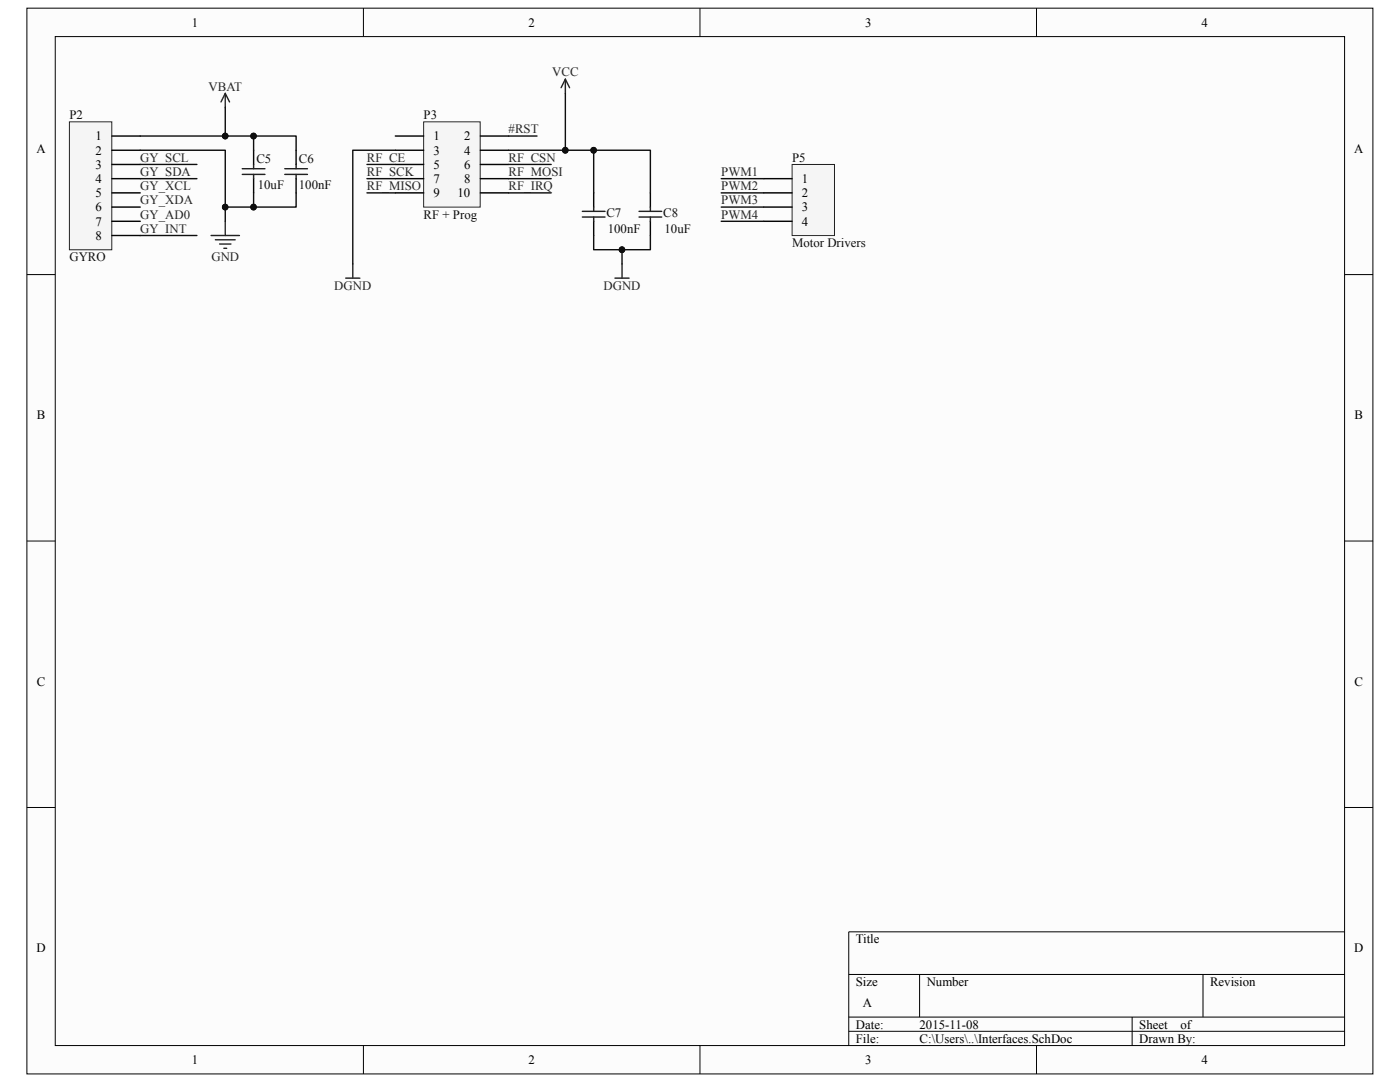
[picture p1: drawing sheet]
<svg xmlns="http://www.w3.org/2000/svg" width="279mm" height="216mm" viewBox="0 0 279 216" stroke-linecap="round" stroke-linejoin="round" font-family="sans-serif">
<path d="M5.4 1.6h268.6v212.7h-268.6z" fill="#fcfcfc"/>
<path d="M5.4 1.6h268.6v212.7h-268.6z" fill="none" stroke="#000" stroke-width=".2"/>
<path d="M11 7.3h257.3v201.3h-257.3z" fill="#fcfcfc"/>
<g fill="none" stroke="#000" stroke-width=".2">
<path d="M11 7.3h257.3v201.3h-257.3zM72.5 1.6v5.7M139.7 1.6v5.7M206.9 1.6v5.7M5.4 54.8h5.6M268.4 54.8h5.6M5.4 108h5.6M268.4 108h5.6M5.4 161.1h5.6M268.4 161.1h5.6M169.4 194.4h99M183.5 194.4v8.5"/>
<path d="M240.1 194.4v8.5M268.4 185.9h-99v22.7M72.5 208.6v5.7M139.7 208.6v5.7M169.4 202.9h99M169.4 205.8h99M206.9 208.6v5.7M225.9 202.9v5.7"/>
</g>
<path d="M13.9 24.3h8.4v25.5h-8.4z" fill="#f5f5f5"/>
<path d="M13.9 24.3h8.4v25.5h-8.4z" fill="none" stroke="#262626" stroke-width=".2"/>
<g fill="none" stroke="#000" stroke-width=".28">
<path d="M22.3 27.1h5.7M22.3 30h5.7M22.3 32.8h5.7M22.3 35.7h5.7M22.3 38.5h5.7M50.6 30v2.8M50.6 35.7v2.8M59.1 30v2.8M59.1 35.7v2.8M118.5 38.5v2.8M129.8 38.5v2.8M22.3 41.3h5.7"/>
<path d="M22.3 44.2h5.7M22.3 47h5.7M118.5 44.2v2.8M129.8 44.2v2.8"/>
</g>
<g fill="none" stroke="#262626" stroke-width=".28">
<path d="M45 18.6l-.9 1.7M45 18.6l.8 1.7M45 18.6v2.9M112.8 15.8l-.8 1.7M112.8 15.8l.9 1.7M112.8 15.8v2.8M42.1 47h5.7M43 47.8h3.9M43.8 48.7h2.3M44.7 49.5h.5M45 44.2v2.8M69 55.5h2.8"/>
<path d="M70.4 52.7v2.8M122.7 55.5h2.9M124.1 52.7v2.8"/>
</g>
<g fill="none" stroke="#1c1c1c" stroke-width=".28">
<path d="M48.4 33.7h4.5M48.4 34.8h4.5M50.6 32.8v.9M50.6 34.8v.9M56.8 33.7h4.6M56.8 34.8h4.6M59.1 32.8v.9M59.1 34.8v.9M116.2 42.2h4.5M116.2 43.3h4.5M118.5 41.3v.9M118.5 43.3v.9"/>
<path d="M127.5 42.2h4.6M127.5 43.3h4.6M129.8 41.3v.9M129.8 43.3v.9"/>
</g>
<path d="M84.6 24.3h11.2v17h-11.2z" fill="#f5f5f5"/>
<path d="M84.6 24.3h11.2v17h-11.2z" fill="none" stroke="#262626" stroke-width=".2"/>
<path d="M78.9 27.1h5.6M78.9 30h5.6M78.9 32.8h5.6M78.9 35.7h5.6M78.9 38.5h5.6M95.9 27.1h5.6M95.9 30h5.6M95.9 32.8h5.6M95.9 35.7h5.6M95.9 38.5h5.6" fill="none" stroke="#000" stroke-width=".28"/>
<g fill="none" stroke="#0e0e0e" stroke-width=".28">
<path d="M112.8 18.6v11.4h-11.3M28 30h17v14.2M28 32.8h11.3M28 35.7h11.3M45 21.5v5.6h-17M45 27.1h14.1v2.9M50.6 38.5v2.8h-5.6M50.6 27.1v2.9M59.1 38.5v2.8h-8.5M73.2 32.8h5.7M73.2 35.7h5.7M73.2 38.5h5.7"/>
<path d="M78.9 30h-8.5v22.7M101.5 32.8h8.5M101.5 35.7h8.5M101.5 38.5h8.5M101.5 27.1h5.7M112.8 30h5.7v8.5M118.5 30h11.3v8.5M28 47h11.3M118.5 47v2.8h5.6v2.9M129.8 47v2.8h-5.7"/>
</g>
<g fill="#0e0e0e" stroke="#0e0e0e" stroke-width=".2">
<circle cx="112.8" cy="30" r=".56"/>
<circle cx="50.6" cy="41.3" r=".56"/>
<circle cx="118.5" cy="30" r=".56"/>
<circle cx="124.1" cy="49.8" r=".56"/>
<circle cx="44.9" cy="27.1" r=".56"/>
<circle cx="50.6" cy="27.1" r=".56"/>
<circle cx="44.9" cy="41.3" r=".56"/>
</g>
<path d="M158.1 32.8h8.4v14.2h-8.4z" fill="#f5f5f5"/>
<path d="M158.1 32.8h8.4v14.2h-8.4z" fill="none" stroke="#262626" stroke-width=".2"/>
<path d="M152.4 35.7h5.7M152.4 38.5h5.7M152.4 41.3h5.7M152.4 44.2h5.7" fill="none" stroke="#000" stroke-width=".28"/>
<path d="M143.9 35.7h8.5M143.9 38.5h8.5M143.9 41.3h8.5M143.9 44.2h8.5" fill="none" stroke="#0e0e0e" stroke-width=".28"/>
<g font-size="2.6">
<text x="38.3" y="5.3">1</text>
<text x="105.5" y="5.3">2</text>
<text x="172.6" y="5.3">3</text>
<text x="239.8" y="5.3">4</text>
<text x="19.1" y="28">1</text>
<text x="86.5" y="28">1</text>
<text x="92.6" y="28">2</text>
<text x="7.3" y="30.5">A</text>
<text x="19.1" y="30.8">2</text>
<text x="19.1" y="33.7">3</text>
<text x="86.5" y="30.8">3</text>
<text x="86.5" y="33.7">5</text>
<text x="92.6" y="30.8">4</text>
<text x="92.6" y="33.7">6</text>
<text x="270.3" y="30.5">A</text>
<text x="19.1" y="36.5">4</text>
<text x="19.1" y="39.3">5</text>
<text x="86.5" y="36.5">7</text>
<text x="86.5" y="39.3">9</text>
<text x="91.3" y="39.3">10</text>
<text x="92.6" y="36.5">8</text>
<text x="160" y="36.5">1</text>
<text x="160" y="39.3">2</text>
<text x="19.1" y="42.2">6</text>
<text x="19.1" y="45">7</text>
<text x="19.1" y="47.9">8</text>
<text x="160" y="42.2">3</text>
<text x="160" y="45">4</text>
<text x="7.3" y="83.7">B</text>
<text x="270.3" y="83.7">B</text>
<text x="7.3" y="136.8">C</text>
<text x="270.3" y="136.8">C</text>
<text x="7.3" y="190">D</text>
<text x="170.8" y="188.2">Title</text>
<text x="270.3" y="190">D</text>
<text x="170.8" y="196.7">Size</text>
<text x="184.9" y="196.7">Number</text>
<text x="241.5" y="196.7">Revision</text>
<text x="172.2" y="201">A</text>
<text x="170.8" y="205.2">Date:</text>
<text x="170.8" y="208.1">File:</text>
<text x="183.5" y="205.2">2015-11-08</text>
<text x="183.5" y="208.1">C:\Users\..\Interfaces.SchDoc</text>
<text x="227.4" y="205.2">Sheet</text>
<text x="227.4" y="208.1">Drawn By:</text>
<text x="235.6" y="205.2">of</text>
<text x="38.3" y="212.3">1</text>
<text x="105.5" y="212.3">2</text>
<text x="172.6" y="212.3">3</text>
<text x="239.8" y="212.3">4</text>
</g>
<g font-size="2.6" fill="#262626">
<text x="110.2" y="15.3">VCC</text>
<text x="41.6" y="18.1">VBAT</text>
<text x="101.5" y="26.6">#RST</text>
<text x="28" y="35.1">GY_SDA</text>
<text x="28" y="32.3">GY_SCL</text>
<text x="73.2" y="32.3">RF_CE</text>
<text x="73.2" y="35.1">RF_SCK</text>
<text x="101.5" y="32.3">RF_CSN</text>
<text x="101.5" y="35.1">RF_MOSI</text>
<text x="143.9" y="35.1">PWM1</text>
<text x="28" y="40.8">GY_XDA</text>
<text x="28" y="37.9">GY_XCL</text>
<text x="73.2" y="37.9">RF_MISO</text>
<text x="101.5" y="37.9">RF_IRQ</text>
<text x="143.9" y="37.9">PWM2</text>
<text x="143.9" y="40.8">PWM3</text>
<text x="28" y="43.6">GY_AD0</text>
<text x="28" y="46.4">GY_INT</text>
<text x="143.9" y="43.6">PWM4</text>
<text x="42.2" y="52.1">GND</text>
<text x="66.7" y="57.8">DGND</text>
<text x="120.4" y="57.8">DGND</text>
</g>
<g font-size="2.6" fill="#0e0e0e">
<text x="13.9" y="23.8">P2</text>
<text x="84.5" y="23.8">P3</text>
<text x="51.2" y="32.5">C5</text>
<text x="59.7" y="32.5">C6</text>
<text x="158.1" y="32.3">P5</text>
<text x="51.5" y="37.6">10uF</text>
<text x="59.7" y="37.6">100nF</text>
<text x="84.5" y="43.6">RF + Prog</text>
<text x="121" y="43.3">C7</text>
<text x="121.3" y="46.4">100nF</text>
<text x="132.3" y="43.3">C8</text>
<text x="132.6" y="46.4">10uF</text>
<text x="13.9" y="52.1">GYRO</text>
<text x="158.1" y="49.3">Motor Drivers</text>
</g>
</svg>
